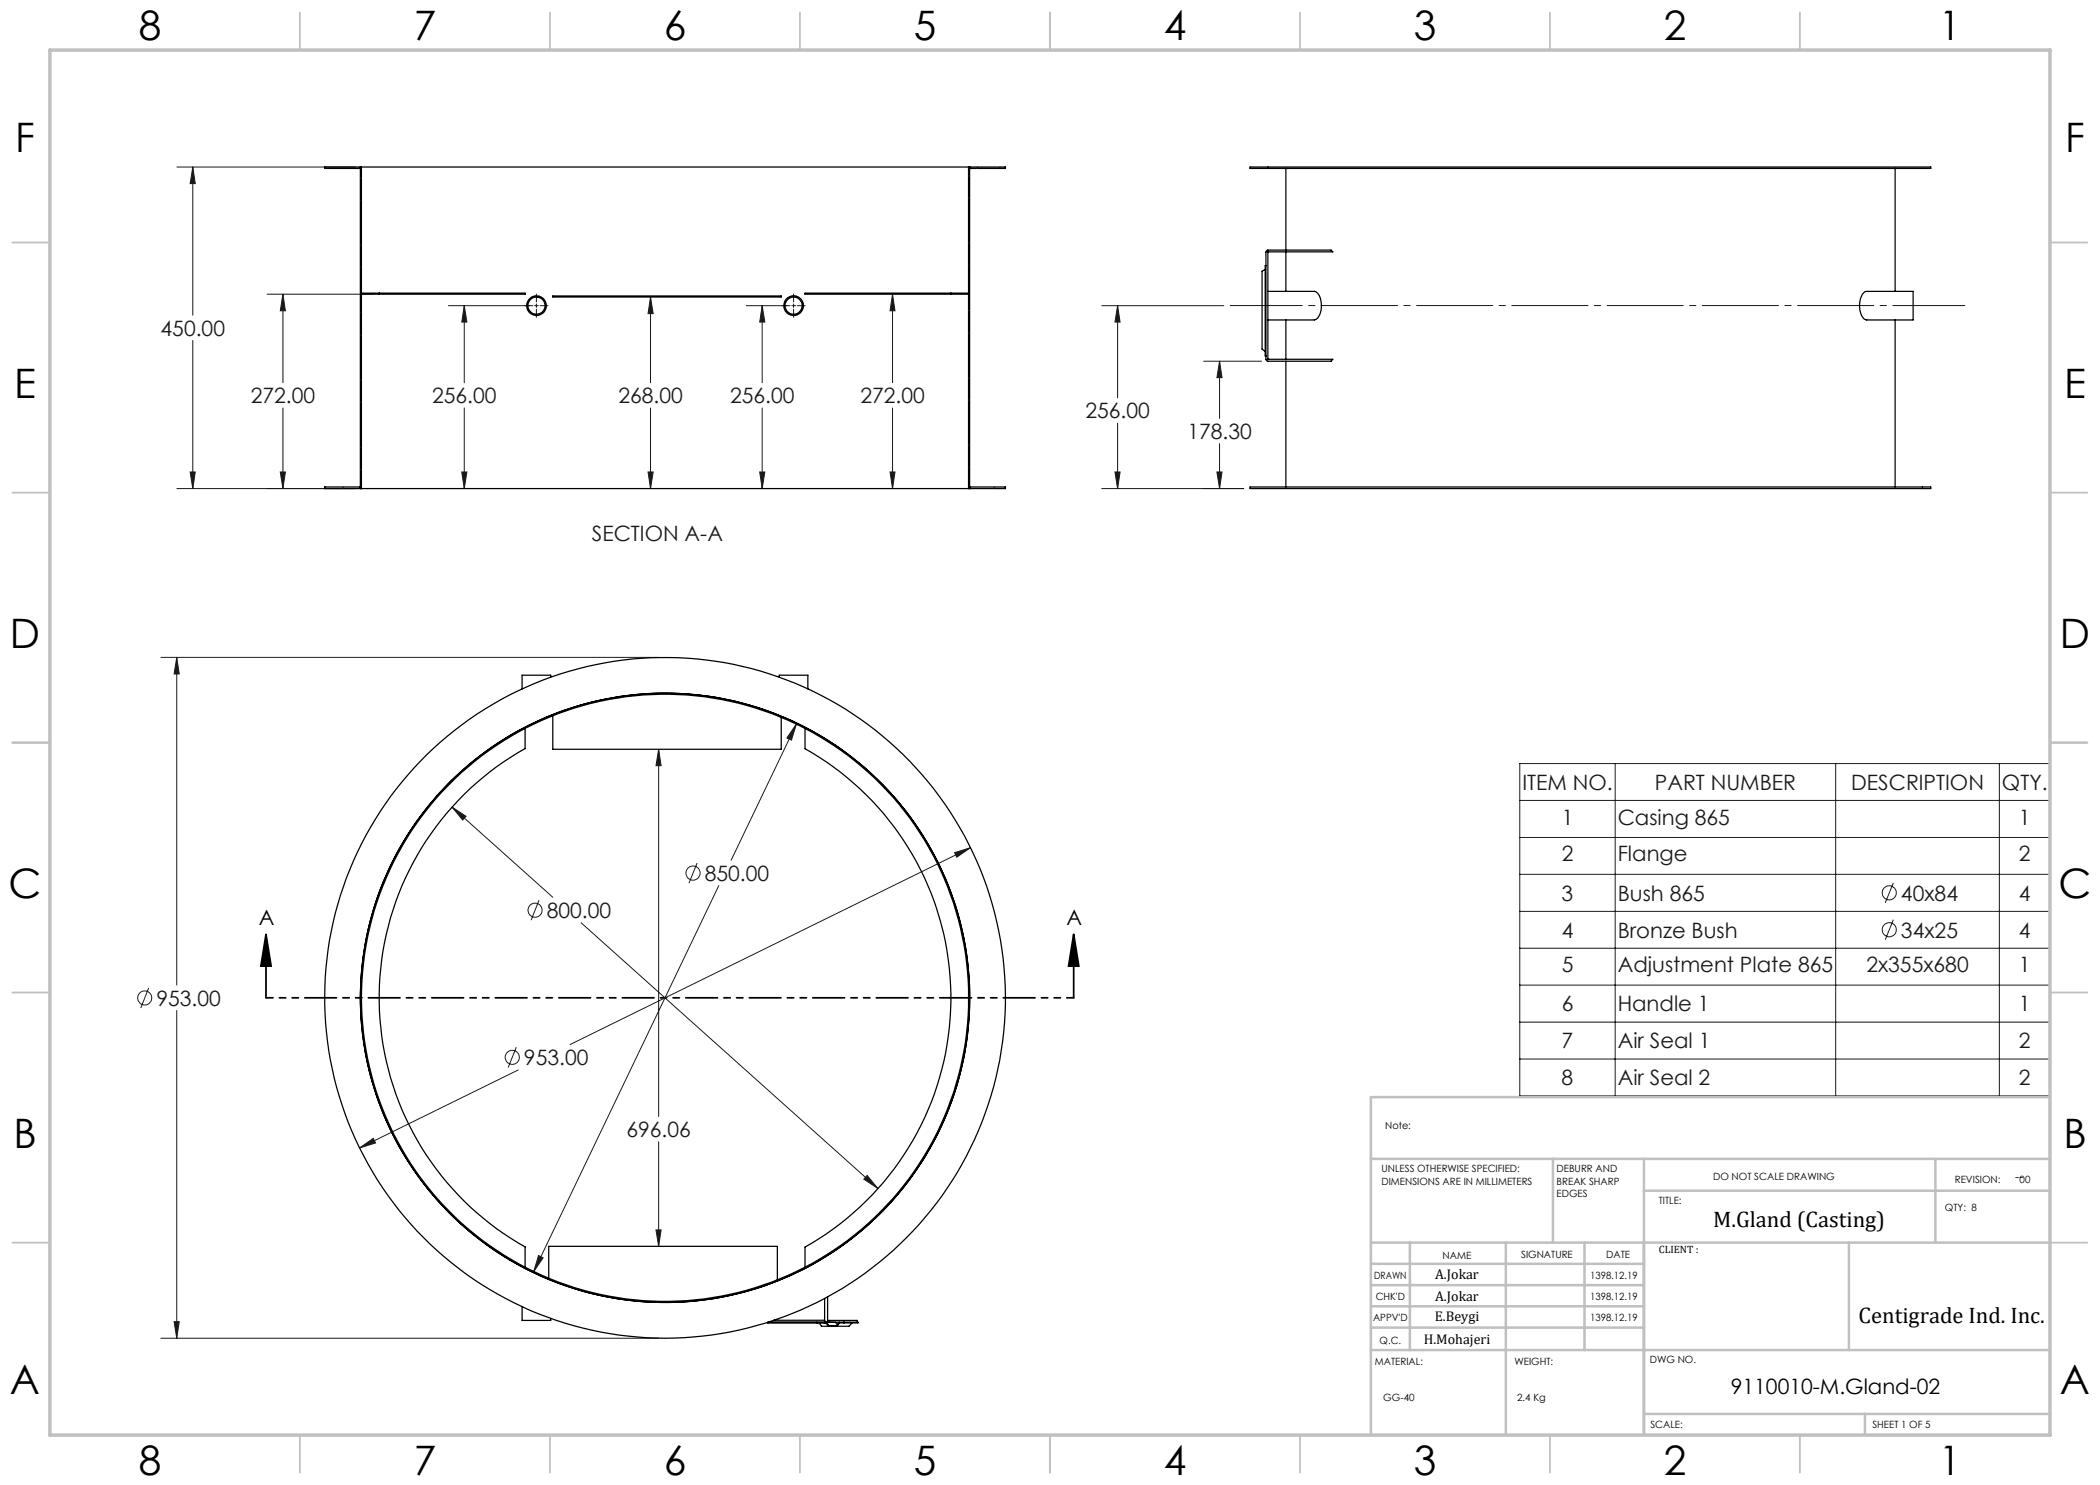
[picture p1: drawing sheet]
<svg xmlns="http://www.w3.org/2000/svg" width="420mm" height="297mm" viewBox="0 0 420 297" stroke-linecap="round" stroke-linejoin="round" font-family="sans-serif">
<g fill="none" stroke="#191924" stroke-width=".2">
<path d="M35.4 33.4h35.6M38.6 33.4l.5 3.3h-1.1zM38.6 33.4v29.6M53.4 58.8h21.2M56.6 58.8l.5 3.4h-1zM56.6 58.8v17.7M107.3 58.8v1.6M130.1 59.4l.5 3.3h-1zM130.1 59.4v17.1M158.7 58.8v1.6M178.5 58.8l.5 3.4h-1zM178.5 58.8v17.7"/>
<path d="M38.6 68.1v29.6M89.7 61.1h16.9M92.9 61.1l.5 3.3h-1zM92.9 61.1v15.4M106.9 61.1h.8M107.3 60.8v.7M107.3 61.8v1.7M108 61.1h1.6M149.3 61.1h8.7M152.4 61.1l.6 3.3h-1.1zM152.4 61.1v15.4M158.4 61.1h.7"/>
<path d="M158.7 60.8v.7M158.7 61.8v1.7M159.5 61.1h1.5M220.3 61.1h24.5M223.5 61.1l.5 3.3h-1zM223.5 61.1v18.5M240.7 72.2h11.6M243.9 72.2l.5 3.3h-1zM243.9 72.2v11.5M35.4 97.7h35.6M38 94.4h1.1l-.5 3.3zM56.1 94.4h1l-.5 3.3z"/>
<path d="M56.6 81.6v16.1M92.4 94.4h1l-.5 3.3zM92.9 81.6v16.1M129.6 94.4h1l-.5 3.3zM130.1 81.6v16.1M151.9 94.4h1.1l-.6 3.3zM152.4 81.6v16.1M178 94.4h1l-.5 3.3zM178.5 81.6v16.1M220.3 97.7h28.4M223 94.4h1l-.5 3.3zM223.5 84.6v13.1"/>
<path d="M243.4 94.4h1l-.5 3.3zM243.9 88.7v9M32.2 131.5h99.5M35.3 131.5l.5 3.3h-1zM35.3 131.5v65.5M131.7 149.9l.5 3.2h-1zM131.7 149.9v73.4M159.3 144.8l-1 3.2-.9-.4zM159.3 144.8l-13.1 27.2M304 152.7h106v66.5h-106zM323 152.7v66.5M367.1 152.7v66.5"/>
<path d="M399.9 152.7v66.5M90.4 161.4l2.8 1.9-.7 .7zM90.4 161.4l20.2 18.1M139.4 172.6l-1.6 4M143.8 177.1l-37 77.2M190.9 170.5l3.2-1-2.8 1.9zM194.1 169.5l-80.1 39.4M304 160.1h106M304 167.5h106M304 174.9h106M378.7 176.6l-1.7 4M29.7 197.6l-1.5 4"/>
<path d="M107.8 180l-1.6 4M116.2 184.6l59.3 53.1M304 182.3h106M304 189.6h106M304 197h106M378.7 183.9l-1.7 4.1M35.3 202.1v65.5M103.3 209.4l-1.7 4.1M103.6 214l-31.7 15.6M304 204.4h106M304 211.8h106M71.9 229.6l2.7-1.9 .5 .9z"/>
<path d="M131.7 228.3v21M173.4 235.1l2.1 2.6-2.7-1.9zM107.7 251.1l.9 .5-1.8 2.7zM131.2 246h1l-.5 3.3zM32.2 267.6h99.5M34.8 264.3h1l-.5 3.3z"/>
<circle cx="138.6" cy="174.6" r="1.42"/>
<circle cx="377.8" cy="178.6" r="1.42"/>
<circle cx="28.9" cy="199.6" r="1.41"/>
<circle cx="107" cy="182" r="1.4"/>
<circle cx="377.9" cy="186" r="1.41"/>
<circle cx="102.5" cy="211.5" r="1.41"/>
</g>
<path d="M53.2 186.9l1 6.3h-2zM53.2 186.9v12.7M214.7 186.9l1.1 6.3h-2.1zM214.7 186.9v12.7" fill="none" stroke="#000" stroke-width=".35"/>
<path d="M214.8 199.6h-161.6" fill="none" stroke="#000" stroke-width=".35" stroke-dasharray="6.3 1.3 1.3 1.3 1.3 1.3" stroke-dashoffset="5"/>
<path d="M246 61.1h147" fill="none" stroke="#191924" stroke-width=".2" stroke-dasharray="15.2 1.3 1.3 1.3" stroke-dashoffset=".8"/>
<g fill="none" stroke="#c0c0c0" stroke-width=".35">
<path d="M60 2.5v7.5M110 2.5v7.5M160 2.5v7.5M210 2.5v7.5M260 2.5v7.5M310 2.5v7.5M360 2.5v7.5M2.5 48.5h7.5M410 48.5h7.5M2.5 98.5h7.5M410 98.5h7.5M2.5 148.5h7.5"/>
<path d="M410 148.5h7.5M2.5 198.5h7.5M410 198.5h7.5M2.5 248.5h7.5M410 248.5h7.5M60 287v7.5M110 287v7.5M160 287v7.5M210 287v7.5M260 287v7.5M310 287v7.5M360 287v7.5"/>
</g>
<g fill="none" stroke="#c0c0c0" stroke-width=".5">
<path d="M410 219.4h-135.8v67.4M274.2 231.8h135.8M310.6 231.8v16.7M328.8 231.8v55.2M328.8 238.2h81.2M387.1 231.8v16.7M274.2 248.5h135.8M274.2 257h54.6M274.2 252.8h54.6M282 248.5v21.5M301.2 248.5v38.3M316.9 248.5v21.5"/>
<path d="M369.8 248.5v21.5M274.2 265.5h54.6M274.2 261.3h54.6M274.2 270h135.8M328.8 282.8h81.2M373 282.8v4.2"/>
</g>
<path d="M10 10h400v277h-400z" fill="none" stroke="#c0c0c0" stroke-width=".7"/>
<path d="M214.7 186.9l1.1 6.3h-2.1zM53.2 186.9l1 6.3h-2z" fill="#000"/>
<path d="M190.9 170.5l.4 .9 2.8-1.9zM71.9 229.6l3.2-1-.5-.9zM173.4 235.1l-.6 .7 2.7 1.9zM90.4 161.4l2.1 2.6 .7-.7zM107.7 251.1l-.9 3.2 1.8-2.7zM159.3 144.8l-1.9 2.8 .9 .4zM131.7 149.9l.5 3.2h-1zM131.2 246h1l-.5 3.3zM35.3 131.5l.5 3.3h-1zM34.8 264.3h1l-.5 3.3zM56.1 94.4h1l-.5 3.3zM56.6 58.8l.5 3.4h-1zM92.9 61.1l.5 3.3h-1zM92.4 94.4h1l-.5 3.3zM130.1 59.4l.5 3.3h-1zM129.6 94.4h1l-.5 3.3zM178.5 58.8l.5 3.4h-1zM178 94.4h1l-.5 3.3zM152.4 61.1l.6 3.3h-1.1zM151.9 94.4h1.1l-.6 3.3zM38 94.4h1.1l-.5 3.3zM38.6 33.4l.5 3.3h-1.1zM223 94.4h1l-.5 3.3zM223.5 61.1l.5 3.3h-1zM243.4 94.4h1l-.5 3.3zM243.9 72.2l.5 3.3h-1z" fill="#191924"/>
<g fill="none" stroke="#000" stroke-width=".25">
<path d="M72.1 33.4h.1M72.1 33.7h.1M72.1 33.4v64.3M72.3 33.4h121.4M72.3 33.4h-7.4v.3h7.2M72.3 33.4v64.3M193.7 33.4h7.4v.3h-7.2M193.7 33.4v64.3M193.9 33.4h.1M193.9 33.7h.1M193.9 33.4v64.3M250 33.4h136.2v.3h-136.2z"/>
<path d="M257.2 33.7v16.3M379 33.7v24.6M72.3 58.6h3.5M72.3 58.8h3.5M75.8 58.6h29.2v.2h-29.2M75.8 58.6v.2M110.6 59.2h45.6v.2h-45.6zM190.2 58.6h-29.2v.2h29.2M190.2 58.6h3.5M190.2 58.8h3.5M190.2 58.6v.2M253 53.9l-.6 .4v15.5l.6 .5"/>
<path d="M253.2 53.1v18.1M253.2 53.1h-.2v18.1h.2M253.2 53.1v-1.7a1.36 1.36 0 0 1 .2-1.3l12.8-.1 .4 .4h-13v21.5M253.6 58.3h9.3a2.31 2.31 0 0 1 1.4 2.4 3.6 3.6 0 0 1-1.1 3.1l-.3 .2h-9.3M257.2 50.4v7.9M373.3 58.3a2.22 2.22 0 0 0-1.4 2.3 3.3 3.3 0 0 0 1.2 3.4h9.5v-5.7h-9.3M253.2 71.2v.7l.4 .3h12.6l.4-.3h-13M253.6 71.9h.1M257.2 64v7.9M257.2 72.2v25.2M379 64v33.4M72.1 97.4h.1"/>
<path d="M72.1 97.7h.1M72.1 97.4h-7.2v.3h7.4M72.3 97.7h121.4M193.9 97.4h.1M193.9 97.7h.1M193.9 97.4h7.2v.3h-7.4M250 97.4h136.2v.3h-136.2zM110.1 135.4v-.4h-5.7v2.8M155.9 135.4v-.4h5.7v2.8M105 145.7v4a57.1 57.1 0 0 0 0 99.7v4M110.6 143.2v6.7h45.6v-6.4M161 145.7v4.1a57.1 57.1 0 0 1 0 99.6v4"/>
<path d="M109.7 255.7v-6.4h45.8v6.7M164.9 259.7v4.4M165.5 259.4v4.7h5.9v.3M104.4 261.3v2.8h5.7v-.4M153.6 264.5h9.8v.1h-9.8zM153.6 264.4h12M154.8 264.1h10.1M163.4 264.6h1.8l.5 .7M163.9 264.6l.4 .7h1.4M164.9 264.5v.1M164.9 264.1l.2 .2 .5 .1M165.6 264.4h3.2"/>
<path d="M165.7 265.3h1.7M165.9 264.4v.1M167.9 264.4l-.5 .7h-1.6l-.5-.6h1.8l.4 .4M168.8 264.4h2.8v.2h-2.8M168.8 264.4v.2M168.8 264.6h-.9l-.5 .7M170.4 264.6l-.6 .7h-2.4"/>
<circle cx="107.3" cy="61.1" r="1.71"/>
<circle cx="107.3" cy="61.1" r="1.96"/>
<circle cx="158.7" cy="61.1" r="1.97"/>
<circle cx="158.7" cy="61.1" r="1.71"/>
<circle cx="133" cy="199.6" r="60.9"/>
<circle cx="133" cy="199.6" r="68.1"/>
<circle cx="133" cy="199.6" r="60.7"/>
</g>
<g fill="none" stroke="#191924" stroke-width=".2">
<path d="M65.4 33.4l-.3 .3M72.3 35.5l-.2 .2M72.3 40l-.2 .2M193.9 35.1l-.2 .2M193.9 39.5l-.2 .3M195.6 33.4l-.3 .3M200.1 33.4l-.3 .3M72.3 48.9l-.2 .2M72.3 53.4l-.2 .2M193.9 48.5l-.2 .3M193.9 53l-.2 .2M72.3 62.4l-.2 .2"/>
<path d="M72.3 75.9l-.2 .2M72.3 66.9l-.2 .2M193.9 62l-.2 .2M193.9 75.5l-.2 .2M193.9 66.5l-.2 .2M193.9 79.9l-.2 .3M68.7 97.4l-.3 .3M72.3 89.4l-.2 .2M72.3 80.4l-.2 .2M72.3 93.8l-.2 .2M193.9 88.9l-.2 .2M193.9 93.4l-.2 .2"/>
<path d="M198.9 97.4l-.3 .3"/>
</g>
<g font-size="8.1">
<text x="27.8" y="8">8</text>
<text x="82.8" y="8">7</text>
<text x="132.8" y="8">6</text>
<text x="182.8" y="8">5</text>
<text x="232.8" y="8">4</text>
<text x="282.8" y="8">3</text>
<text x="332.8" y="8">2</text>
<text x="387.8" y="8">1</text>
<text x="3" y="30.4">F</text>
<text x="413" y="30.4">F</text>
<text x="2.8" y="79.6">E</text>
<text x="412.8" y="79.6">E</text>
<text x="2" y="129.6">D</text>
<text x="412" y="129.6">D</text>
<text x="1.7" y="179.6">C</text>
<text x="411.7" y="179.6">C</text>
<text x="2.7" y="229.6">B</text>
<text x="412.7" y="229.6">B</text>
<text x="2" y="278.9">A</text>
<text x="412" y="278.9">A</text>
<text x="27.8" y="295">8</text>
<text x="82.8" y="295">7</text>
<text x="132.8" y="295">6</text>
<text x="182.8" y="295">5</text>
<text x="232.8" y="295">4</text>
<text x="282.8" y="295">3</text>
<text x="332.8" y="295">2</text>
<text x="387.8" y="295">1</text>
</g>
<g font-size="4.5">
<text x="342.6" y="245.3">M.Gland (Casting)</text>
<text x="371.7" y="264.6">Centigrade Ind. Inc.</text>
</g>
<g font-size="4.2" fill="#191924">
<text x="32.1" y="67.1">450.00</text>
<text x="50.1" y="80.7">272.00</text>
<text x="86.4" y="80.7">256.00</text>
<text x="123.7" y="80.7">268.00</text>
<text x="146" y="80.7">256.00</text>
<text x="172.1" y="80.7">272.00</text>
<text x="217.1" y="83.7">256.00</text>
<text x="237.5" y="87.8">178.30</text>
<text x="118.4" y="108.1">SECTION A-A</text>
<text x="304.5" y="157.9">ITEM NO.</text>
<text x="331" y="157.9">PART NUMBER</text>
<text x="370.2" y="157.9">DESCRIPTION</text>
<text x="400.4" y="157.9">QTY.</text>
<text x="312.3" y="164.9">1</text>
<text x="323.5" y="164.9">Casing 865</text>
<text x="403.8" y="164.9">1</text>
<text x="312.3" y="172.3">2</text>
<text x="323.5" y="172.3">Flange</text>
<text x="403.8" y="172.3">2</text>
<text x="141" y="176.2">850.00</text>
<text x="109.4" y="183.6">800.00</text>
<text x="312.3" y="180.1">3</text>
<text x="323.5" y="180.1">Bush 865</text>
<text x="380.2" y="180.1">40x84</text>
<text x="403.8" y="180.1">4</text>
<text x="312.3" y="187.5">4</text>
<text x="323.5" y="187.5">Bronze Bush</text>
<text x="380.2" y="187.5">34x25</text>
<text x="403.8" y="187.5">4</text>
<text x="312.3" y="194.5">5</text>
<text x="323.5" y="194.5">Adjustment Plate 865</text>
<text x="373.3" y="194.5">2x355x680</text>
<text x="403.8" y="194.5">1</text>
<text x="31.3" y="201.1">953.00</text>
<text x="312.3" y="202.2">6</text>
<text x="323.5" y="202.2">Handle 1</text>
<text x="403.8" y="202.2">1</text>
<text x="312.3" y="209.6">7</text>
<text x="323.5" y="209.6">Air Seal 1</text>
<text x="403.8" y="209.6">2</text>
<text x="104.8" y="213">953.00</text>
<text x="312.3" y="217">8</text>
<text x="323.5" y="217">Air Seal 2</text>
<text x="403.8" y="217">2</text>
<text x="125.3" y="227.4">696.06</text>
</g>
<g font-size="4.2">
<text x="51.7" y="185.1">A</text>
<text x="213.3" y="185.1">A</text>
<text x="346.2" y="278.8">9110010-M.Gland-02</text>
</g>
<g font-size="2.8">
<text x="287" y="255.9">A.Jokar</text>
<text x="287" y="260.1">A.Jokar</text>
<text x="284.7" y="268.7">H.Mohajeri</text>
<text x="286.9" y="264.2">E.Beygi</text>
</g>
<text font-size="2.5" x="403" y="236.1">--</text>
<text font-size="2.1" x="331.8" y="250.7">CLIENT :</text>
<g font-size="2">
<text x="277" y="225.8">Note:</text>
<text x="276.3" y="234.5">UNLESS OTHERWISE SPECIFIED:</text>
<text x="276.3" y="237">DIMENSIONS ARE IN MILLIMETERS</text>
<text x="311.3" y="234.5">DEBURR AND</text>
<text x="311.3" y="237">BREAK SHARP</text>
<text x="311.3" y="239.5">EDGES</text>
<text x="342.6" y="236">DO NOT SCALE DRAWING</text>
<text x="391" y="236.6">REVISION:</text>
<text x="403.9" y="236.6">00</text>
<text x="331.8" y="240.8">TITLE:</text>
<text x="389" y="242.2">QTY: 8</text>
<text x="288.5" y="251.7">NAME</text>
<text x="304.2" y="251.7">SIGNATURE</text>
<text x="321.2" y="251.7">DATE</text>
<text x="274.8" y="255.9">DRAWN</text>
<text x="318" y="255.9">1398.12.19</text>
<text x="275.1" y="260.1">CHK'D</text>
<text x="318" y="260.1">1398.12.19</text>
<text x="274.6" y="264.2">APPV'D</text>
<text x="275.9" y="268.7">Q.C.</text>
<text x="318" y="264.2">1398.12.19</text>
<text x="275" y="273">MATERIAL:</text>
<text x="302.9" y="273">WEIGHT:</text>
<text x="330" y="272.5">DWG NO.</text>
<text x="276.7" y="280.2">GG-40</text>
<text x="303.4" y="280.2">2.4 Kg</text>
<text x="330.1" y="285.6">SCALE:</text>
<text x="374.5" y="285.6">SHEET 1 OF 5</text>
</g>
</svg>
